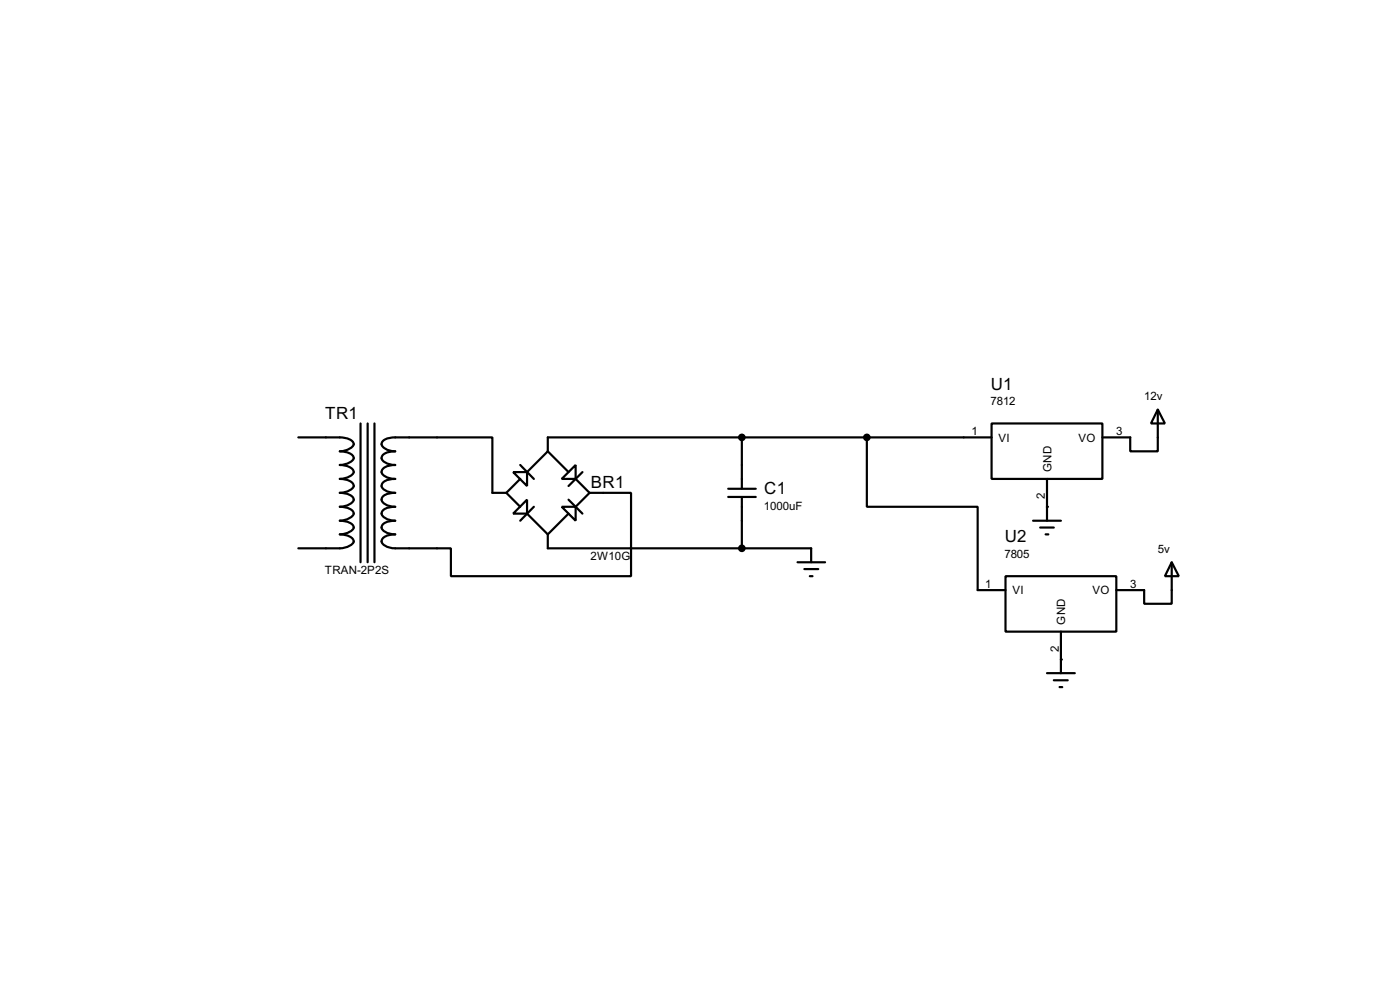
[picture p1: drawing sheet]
<svg xmlns="http://www.w3.org/2000/svg" width="256mm" height="180mm" viewBox="0 0 256 180" stroke-linecap="round" stroke-linejoin="round" font-family="sans-serif">
<g fill="none" stroke="#000" stroke-width=".4">
<path d="M66.1 77.5v25.4M67.4 77.5v25.4M68.6 77.5v25.4M181.7 77.5h20.3v10.2h-20.3zM212.1 75l1.3 2.5h-2.5zM212.1 75v7.6h-5v-2.5h-5.1M54.7 80.1h7.6a3.2 3.2 0 0 1 2.4 .8 .89 .89 0 0 1-.7 1.2l-1.1 .4-.6 .1a3.2 3.2 0 0 1 2.4 .9 .86 .86 0 0 1-.7 1.2l-1.1 .3-.6 .1a2.33 2.33 0 0 1 2.5 1.3 2.68 2.68 0 0 1-2.5 1.3 3.1 3.1 0 0 1 2.4 .9 .88 .88 0 0 1-.7 1.2l-1.1 .3-.6 .1a3.2 3.2 0 0 1 2.4 .9 .9 .9 0 0 1-.7 1.2l-1.1 .4-.6 .1a3.2 3.2 0 0 1 2.4 .8 .89 .89 0 0 1-.7 1.2l-1.1 .4-.6 .1a3.2 3.2 0 0 1 2.4 .9 .86 .86 0 0 1-.7 1.2l-1.1 .3-.6 .1a2.33 2.33 0 0 1 2.5 1.3 2.68 2.68 0 0 1-2.5 1.3h-7.6M92.8 90.2h-2.6v-10.1h-17.8a2.84 2.84 0 0 0-2.4 .8 .91 .91 0 0 0 .6 1.2l1.1 .4 .7 .1a2.84 2.84 0 0 0-2.4 .9 .88 .88 0 0 0 .6 1.2l1.1 .3 .7 .1a2.8 2.8 0 0 0-2.4 .9 .89 .89 0 0 0 .6 1.2l1.1 .4 .7 .1a2.77 2.77 0 0 0-2.4 .9 .9 .9 0 0 0 .6 1.2l1.1 .3 .7 .1a2.84 2.84 0 0 0-2.4 .9 .93 .93 0 0 0 .6 1.2l1.1 .4 .7 .1a2.84 2.84 0 0 0-2.4 .8 .91 .91 0 0 0 .6 1.2l1.1 .4 .7 .1a2.84 2.84 0 0 0-2.4 .9 .88 .88 0 0 0 .6 1.2l1.1 .3 .7 .1a2.8 2.8 0 0 0-2.4 .9 .89 .89 0 0 0 .6 1.2l1.1 .4 .7 .1h10.2v5.1h33v-15.3h-7.6M92.8 90.2l2.5 2.6M94 86.4h2.6v2.6zM94 94l2.6-2.5v2.5zM95.3 85.1l2.5 2.6"/>
<path d="M95.3 87.7l-2.5 2.5M96.6 94l3.8 3.8M97.8 92.8l-2.5 2.5M100.4 97.8v2.6h48.2v2.5M100.4 82.6l-3.8 3.8M100.4 82.6l3.8 3.8M102.9 92.8h2.6v2.5zM104.2 91.5l2.5 2.5M104.2 94l-3.8 3.8M105.5 85.1v2.6h-2.6zM105.5 87.7l2.5 2.5M106.7 86.4l-2.5 2.6"/>
<path d="M108 90.2l-2.5 2.6M133.4 89.5h5.1M133.4 91h5.1M135.9 80.1v9.4M135.9 91v9.4M158.8 80.1v12.7h20.3v15.2h5.1M181.7 80.1h-81.3v2.5M189.3 95.3h5.1M190.6 96.6h2.5M191.6 97.8h.5M191.8 87.7v7.6M146.1 102.9h5.1"/>
<path d="M147.4 104.2h2.5M148.4 105.5h.5M184.2 105.5h20.3v10.1h-20.3zM194.4 115.6v7.6M214.7 102.9l1.3 2.6h-2.6zM214.7 102.9v7.6h-5.1v-2.5h-5.1M191.8 123.2h5.1M193.1 124.5h2.5M194.1 125.8h.5"/>
</g>
<g fill="#000">
<circle cx="191.8" cy="92.8" r=".2"/>
<circle cx="194.4" cy="120.7" r=".2"/>
</g>
<g fill="#000" stroke="#000" stroke-width=".4">
<circle cx="135.9" cy="80.1" r=".5"/>
<circle cx="158.8" cy="80.1" r=".5"/>
<circle cx="135.9" cy="100.4" r=".5"/>
</g>
<g font-size="3.5">
<text x="181.5" y="71.3">U1</text>
<text x="59.6" y="76.7">TR1</text>
<text x="108.3" y="89.4">BR1</text>
<text x="140" y="90.4">C1</text>
<text x="184.1" y="99.3">U2</text>
</g>
<g font-size="2.4">
<text x="181.5" y="74.2">7812</text>
<text x="209.6" y="73.2">12v</text>
<text x="178" y="79.7">1</text>
<text x="182.9" y="80.8">VI</text>
<text x="197.6" y="80.8">VO</text>
<text x="204.5" y="79.7">3</text>
<text x="192.6" y="86.4" transform="rotate(-90 192.6 86.4)">GND</text>
<text x="140" y="93.3">1000uF</text>
<text x="191.4" y="91.4" transform="rotate(-90 191.4 91.4)">2</text>
<text x="212.1" y="101.2">5v</text>
<text x="59.5" y="105.1">TRAN-2P2S</text>
<text x="108.2" y="102.6">2W10G</text>
<text x="180.5" y="107.6">1</text>
<text x="184" y="102.2">7805</text>
<text x="207.1" y="107.6">3</text>
<text x="185.5" y="108.8">VI</text>
<text x="200.1" y="108.8">VO</text>
<text x="194" y="119.3" transform="rotate(-90 194 119.3)">2</text>
<text x="195.2" y="114.3" transform="rotate(-90 195.2 114.3)">GND</text>
</g>
</svg>
